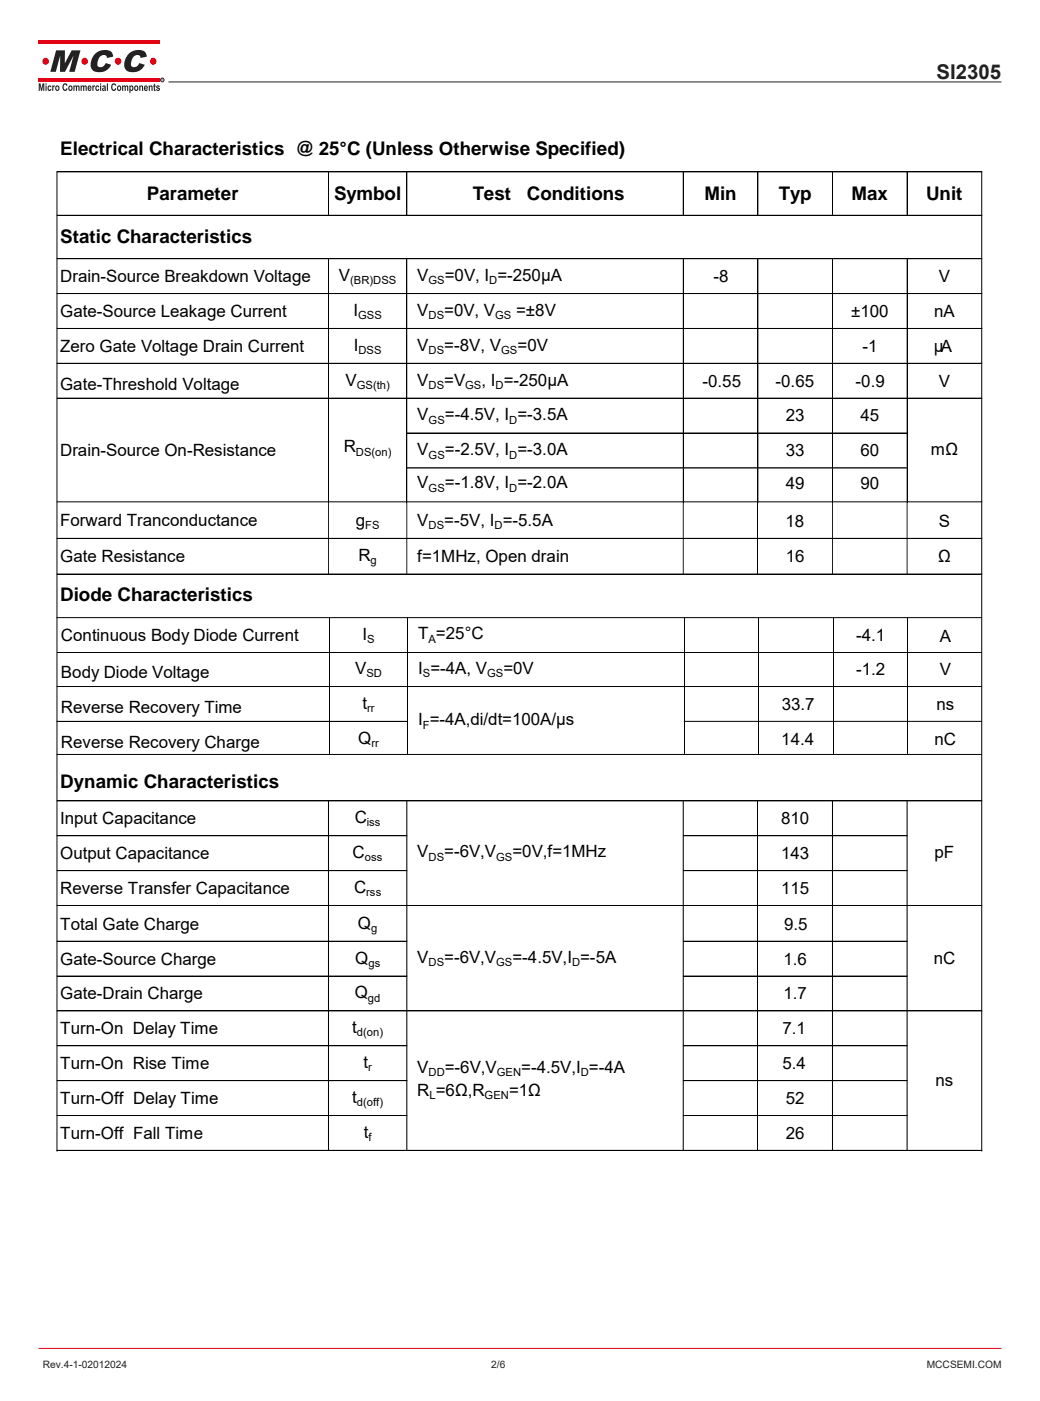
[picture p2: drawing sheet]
<svg xmlns="http://www.w3.org/2000/svg" width="216mm" height="291mm" viewBox="0 0 216 291" stroke-linecap="round" stroke-linejoin="round" font-family="sans-serif">
<g fill="#e30213">
<path d="M8 8.3h25.2v.8h-25.2z"/>
<path d="M8 16.2h25.2v.8h-25.2z"/>
</g>
<g fill="#231f20">
<path d="M8 17.3h.4l.2 1.1 .2-1.1h.4v1.6h-.2v-1.2l-.3 1.2h-.2l-.2-1.2v1.2h-.3zM9.5 17.3h.2v.3h-.2zM9.5 17.8h.2v1.1h-.2zM10 17.9l.4-.2 .3 .4h-.2l-.1-.1a.32 .32 0 0 0-.3 .3 .32 .32 0 0 0 .3 .3l.1-.2 .2 .1a.46 .46 0 0 1-.6 .3 .46 .46 0 0 1-.2-.7zM10.8 17.8h.3v.1l.1-.2 .2 .1-.1 .2-.2 .1v.8h-.3zM11.6 17.9a.51 .51 0 0 1 .8 .4 .51 .51 0 0 1-.8 .4l-.1-.4zM11.8 18.1v.5a.29 .29 0 0 0 .3-.3 .29 .29 0 0 0-.3-.2zM13.2 17.4l.5-.1 .3 .5h-.2l-.2-.2a.53 .53 0 0 0-.4 .5 .53 .53 0 0 0 .4 .5l.2-.3 .2 .1a.55 .55 0 0 1-.7 .5 .55 .55 0 0 1-.3-.8zM14.3 17.9a.51 .51 0 0 1 .8 .4 .51 .51 0 0 1-.8 .4l-.1-.4zM14.5 18.1v.5a.29 .29 0 0 0 .3-.3 .29 .29 0 0 0-.3-.2zM15.2 17.8h.3v.1l.2-.2a.27 .27 0 0 0 .3 .2 .27 .27 0 0 0 .2-.2l.3 .2v1h-.2l-.1-.9-.2 .1v.8h-.2l-.2-.9-.1 .1v.8h-.3zM16.7 17.8h.3v.1l.2-.2a.27 .27 0 0 0 .3 .2 .27 .27 0 0 0 .2-.2l.3 .2v1h-.2l-.1-.9-.2 .1v.8h-.2l-.2-.9-.1 .1v.8h-.3zM18.3 17.9a.44 .44 0 0 1 .6-.1 .44 .44 0 0 1 .1 .6h-.6l.1 .3 .5-.1a.42 .42 0 0 1-.5 .3 .42 .42 0 0 1-.3-.6zM18.5 18l-.1 .2h.4l-.1-.2zM19.2 17.8h.2v.1l.1-.2 .2 .1v.2l-.2 .1-.1 .8h-.2zM19.9 17.9l.5-.2 .2 .4h-.2l-.1-.1a.32 .32 0 0 0-.3 .3 .32 .32 0 0 0 .3 .3l.1-.2 .2 .1a.46 .46 0 0 1-.6 .3 .46 .46 0 0 1-.2-.7zM20.8 17.3h.2v.3h-.2zM20.8 17.8h.2v1.1h-.2zM21.3 17.8a.37 .37 0 0 1 .5-.1 .37 .37 0 0 1 .2 .5v.7l-.2-.1a.35 .35 0 0 1-.6-.2 .35 .35 0 0 1 .4-.4l.1-.2-.5 .1zM21.4 18.5a.2 .2 0 0 0 .4 0 .2 .2 0 0 0-.4 0zM22.2 17.3h.2v1.6h-.2zM23.4 17.4l.5-.1 .2 .5h-.2l-.2-.2a.53 .53 0 0 0-.4 .5 .53 .53 0 0 0 .4 .5l.2-.3 .2 .1a.55 .55 0 0 1-.7 .5 .55 .55 0 0 1-.3-.8zM24.4 17.9a.51 .51 0 0 1 .8 .4 .51 .51 0 0 1-.8 .4l-.1-.4zM24.6 18.1l.1 .5a.29 .29 0 0 0 .3-.3 .29 .29 0 0 0-.4-.2zM25.4 17.8h.2v.1l.2-.2a.27 .27 0 0 0 .3 .2 .27 .27 0 0 0 .3-.2l.2 .2v1h-.2l-.1-.9-.2 .1v.8h-.2l-.1-.9-.2 .1v.8h-.2zM26.9 17.8h.2v.1a.37 .37 0 0 1 .5-.1 .37 .37 0 0 1 .1 .5 .38 .38 0 0 1-.1 .5 .38 .38 0 0 1-.5-.1v.6h-.2zM27.2 18a.32 .32 0 0 0-.1 .4 .32 .32 0 0 0 .3 .2l.1-.4zM28 17.9a.51 .51 0 0 1 .7 .4 .51 .51 0 0 1-.7 .4l-.2-.4zM28.1 18.1l.1 .5a.29 .29 0 0 0 .3-.3 .29 .29 0 0 0-.4-.2zM28.9 17.8h.2v.1l.2-.1a.32 .32 0 0 1 .3 0 .32 .32 0 0 1 .1 .4v.7h-.2v-.8l-.1-.1-.2 .1v.8h-.3zM30 17.9a.44 .44 0 0 1 .6-.1 .44 .44 0 0 1 .1 .6h-.6l.1 .3 .5-.1a.42 .42 0 0 1-.5 .3 .42 .42 0 0 1-.3-.6zM30.2 18l-.1 .2h.4l-.1-.2zM30.9 17.8h.2v.1l.1-.1a.32 .32 0 0 1 .4 0 .32 .32 0 0 1 .1 .4v.7h-.2l-.1-.8-.1-.1-.2 .1v.8h-.2zM31.9 17.5l.3-.1v.4h.1v.2h-.1l.1 .9-.3-.1-.1-.8h-.1zM32.5 17.8l.5-.1 .2 .3-.4-.1-.1 .2a.43 .43 0 0 1 .5 .3 .43 .43 0 0 1-.4 .5l-.3-.1-.1-.2h.6l-.5-.4z"/>
<path d="M11.7 10.5h1.8v2.7l1.4-2.7h1.8l-1.2 4.4h-1.1l.9-3.4-1.8 3.4h-1v-3.4l-.9 3.4h-1.1zM19.7 11.2a2.69 2.69 0 0 1 3.5-.3l.3 .9-1.3 .2a.7 .7 0 0 0-.4-.6 .7 .7 0 0 0-.8 .2 1.98 1.98 0 0 0-.6 2.2 1.12 1.12 0 0 0 1.6-.7l1.1 .4a2.62 2.62 0 0 1-4 1 2.74 2.74 0 0 1 .6-3.3zM26.7 11.2a2.69 2.69 0 0 1 3.5-.3l.3 .9-1.3 .2a.7 .7 0 0 0-.5-.6 .7 .7 0 0 0-.7 .2 1.98 1.98 0 0 0-.6 2.2 1.12 1.12 0 0 0 1.6-.7l1.1 .4a2.62 2.62 0 0 1-4 1 2.74 2.74 0 0 1 .6-3.3z"/>
</g>
<g fill="#e30213">
<circle cx="31.8" cy="12.7" r=".7"/>
<circle cx="24.5" cy="12.7" r=".7"/>
<circle cx="17.6" cy="12.7" r=".7"/>
<circle cx="9.5" cy="12.7" r=".7"/>
</g>
<circle cx="33.7" cy="16.6" r=".38" fill="none" stroke="#231f20" stroke-width=".21"/>
<path d="M33.6 16.4h.2v.2l.1 .2-.2-.2-.1 .2zM33.6 16.4v.2l.2-.1z" fill="#231f20"/>
<path d="M35 17h173" fill="none" stroke="#231f20" stroke-width=".21"/>
<path d="M8 280.1h200" fill="none" stroke="#e30213" stroke-width=".21"/>
<g fill="none" stroke="#000" stroke-width=".21">
<path d="M68.2 35.7v9M84.5 35.7v9M141.9 35.7v9M157.4 35.7v9M172.9 35.7v9M188.4 35.7v9M11.9 44.7h192M11.9 53.7h192M68.2 53.8v65.4M84.5 53.8v65.4M141.9 53.8v65.4M157.4 53.8v65.4"/>
<path d="M172.9 53.8v65.4M188.4 53.8v65.4M11.9 61h192M11.9 68.2h192M11.9 75.5h192M11.9 82.7h192M84.5 89.9h103.9M84.5 97.2h103.8M11.9 111.8h192M11.9 119.2h192M11.9 104.2h192M11.8 135.5h192.1"/>
<path d="M11.8 128.3h192.1M68.4 128.3v28.5M84.7 128.3v28.5M142.1 128.3v28.5M157.6 128.3v28.5M173.1 128.3v28.5M188.6 128.3v28.5M11.9 149.8h72.8M11.9 156.7h192M11.9 142.6h192M142.1 149.8h61.8M11.9 173.6h72.6"/>
<path d="M11.9 166.4h192M68.2 166.4v72.5M84.5 166.4v72.5M141.9 166.4v72.5M141.9 173.6h46.5M157.4 166.4v72.5M172.9 166.4v72.5M188.4 166.4v72.5M11.9 180.8h72.6M11.9 195.5h72.6M11.9 188.1h192M141.9 180.8h46.5"/>
<path d="M141.9 195.5h46.5M11.9 202.7h72.6M11.9 217.2h72.6M11.9 210h192M141.9 202.7h46.5M141.9 217.2h46.5M11.9 224.5h72.6M11.9 231.7h72.6M11.9 238.9h192M141.9 224.5h46.5M141.9 231.7h46.5M203.9 239.1v-203.4h-192.1v203.4"/>
</g>
<text font-size="4.2" fill="#231f20" x="194.5" y="16.4">SI2305</text>
<g font-size="3.9">
<text x="12.5" y="32.3">Electrical Characteristics @ 25°C (Unless Otherwise Specified)</text>
<text x="30.5" y="41.6">Parameter</text>
<text x="69.4" y="41.6">Symbol</text>
<text x="98.2" y="41.6">Test</text>
<text x="109.4" y="41.6">Conditions</text>
<text x="146.3" y="41.6">Min</text>
<text x="161.8" y="41.6">Typ</text>
<text x="176.9" y="41.6">Max</text>
<text x="192.4" y="41.6">Unit</text>
<text x="12.5" y="50.5">Static Characteristics</text>
<text x="12.5" y="124.8">Diode Characteristics</text>
<text x="12.5" y="163.7">Dynamic Characteristics</text>
</g>
<g font-size="3.5">
<text x="12.5" y="58.6">Drain-Source Breakdown Voltage</text>
<text x="70.4" y="58.4">V</text>
<text x="86.7" y="58.4">V</text>
<text x="92.4" y="58.4">=0V, I =-250µA</text>
<text x="148.2" y="58.6">-8</text>
<text x="195" y="58.6">V</text>
<text x="12.5" y="65.8">Gate-Source Leakage Current</text>
<text x="73.4" y="65.6">I</text>
<text x="86.7" y="65.6">V</text>
<text x="92.3" y="65.6">=0V, V</text>
<text x="107.2" y="65.6">=±8V</text>
<text x="176.8" y="65.8">±100</text>
<text x="194" y="65.8">nA</text>
<text x="12.5" y="73.1">Zero Gate Voltage Drain Current</text>
<text x="73.5" y="72.9">I</text>
<text x="86.7" y="72.9">V</text>
<text x="92.3" y="72.9">=-8V, V</text>
<text x="107.5" y="72.9">=0V</text>
<text x="179.1" y="73.1">-1</text>
<text x="194" y="73.1">µA</text>
<text x="12.5" y="80.9">Gate-Threshold Voltage</text>
<text x="71.8" y="80.1">V</text>
<text x="86.7" y="80.1">V</text>
<text x="92.3" y="80.1">=V</text>
<text x="100" y="80.1">, I =-250µA</text>
<text x="145.9" y="80.3">-0.55</text>
<text x="161.1" y="80.3">-0.65</text>
<text x="177.7" y="80.3">-0.9</text>
<text x="195" y="80.3">V</text>
<text x="86.7" y="87.3">V</text>
<text x="92.4" y="87.3">=-4.5V, I =-3.5A</text>
<text x="163.2" y="87.5">23</text>
<text x="178.7" y="87.5">45</text>
<text x="12.5" y="94.7">Drain-Source On-Resistance</text>
<text x="71.4" y="93.9">R</text>
<text x="86.7" y="94.6">V</text>
<text x="92.4" y="94.6">=-2.5V, I =-3.0A</text>
<text x="163.2" y="94.8">33</text>
<text x="178.7" y="94.8">60</text>
<text x="193.3" y="94.5">mΩ</text>
<text x="86.7" y="101.4">V</text>
<text x="92.4" y="101.4">=-1.8V, I =-2.0A</text>
<text x="163.2" y="101.7">49</text>
<text x="178.7" y="101.7">90</text>
<text x="12.5" y="109.3">Forward Tranconductance</text>
<text x="73.9" y="109.2">g</text>
<text x="86.7" y="109.2">V</text>
<text x="92.3" y="109.2">=-5V, I =-5.5A</text>
<text x="163.1" y="109.4">18</text>
<text x="195" y="109.4">S</text>
<text x="12.5" y="116.7">Gate Resistance</text>
<text x="74.4" y="116.5">R</text>
<text x="86.7" y="116.7">f=1MHz, Open drain</text>
<text x="163.2" y="116.7">16</text>
<text x="194.9" y="116.7">Ω</text>
<text x="12.7" y="133.1">Continuous Body Diode Current</text>
<text x="75.3" y="132.9">I</text>
<text x="86.9" y="132.8">T =25°C</text>
<text x="177.8" y="133.1">-4.1</text>
<text x="195.2" y="133.4">A</text>
<text x="12.7" y="140.8">Body Diode Voltage</text>
<text x="73.8" y="140">V</text>
<text x="86.9" y="140">I =-4A, V</text>
<text x="104.5" y="140">=0V</text>
<text x="177.8" y="140.2">-1.2</text>
<text x="195.2" y="140.2">V</text>
<text x="12.7" y="148">Reverse Recovery Time</text>
<text x="75.3" y="147.2">t</text>
<text x="162.4" y="147.4">33.7</text>
<text x="194.5" y="147.4">ns</text>
<text x="12.7" y="155.3">Reverse Recovery Charge</text>
<text x="74.4" y="154.5">Q</text>
<text x="86.9" y="150.7">I =-4A,di/dt=100A/μs</text>
<text x="162.3" y="154.7">14.4</text>
<text x="194.1" y="154.7">nC</text>
<text x="12.5" y="171.2">Input Capacitance</text>
<text x="73.7" y="171">C</text>
<text x="162.3" y="171.2">810</text>
<text x="12.5" y="178.4">Output Capacitance</text>
<text x="73.2" y="178.2">C</text>
<text x="86.7" y="178.1">V</text>
<text x="92.3" y="178.1">=-6V,V</text>
<text x="106.4" y="178.1">=0V,f=1MHz</text>
<text x="162.3" y="178.4">143</text>
<text x="194.1" y="178.3">pF</text>
<text x="12.5" y="185.7">Reverse Transfer Capacitance</text>
<text x="73.5" y="185.5">C</text>
<text x="162.3" y="185.7">115</text>
<text x="12.5" y="193.1">Total Gate Charge</text>
<text x="74.3" y="192.9">Q</text>
<text x="162.9" y="193.1">9.5</text>
<text x="12.5" y="200.3">Gate-Source Charge</text>
<text x="73.8" y="200.1">Q</text>
<text x="86.7" y="200">V</text>
<text x="92.3" y="200">=-6V,V</text>
<text x="106.4" y="200">=-4.5V,I =-5A</text>
<text x="162.7" y="200.3">1.6</text>
<text x="193.9" y="200.2">nC</text>
<text x="12.5" y="207.6">Gate-Drain Charge</text>
<text x="73.7" y="207.4">Q</text>
<text x="162.7" y="207.6">1.7</text>
<text x="12.5" y="214.8">Turn-On Delay Time</text>
<text x="73.2" y="214.6">t</text>
<text x="162.5" y="214.8">7.1</text>
<text x="75.5" y="221.9">t</text>
<text x="12.5" y="222.1">Turn-On Rise Time</text>
<text x="86.7" y="222.9">V</text>
<text x="86.7" y="227.7">R =6Ω,R</text>
<text x="92.4" y="222.9">=-6V,V</text>
<text x="105.7" y="227.7">=1Ω</text>
<text x="108.3" y="222.9">=-4.5V,I =-4A</text>
<text x="162.5" y="222.1">5.4</text>
<text x="194.3" y="225.5">ns</text>
<text x="12.5" y="229.3">Turn-Off Delay Time</text>
<text x="73.2" y="229.1">t</text>
<text x="163.2" y="229.3">52</text>
<text x="12.5" y="236.6">Turn-Off Fall Time</text>
<text x="75.6" y="236.3">t</text>
<text x="163.2" y="236.6">26</text>
</g>
<g font-size="2.3">
<text x="72.7" y="59">(BR)DSS</text>
<text x="89" y="59">GS</text>
<text x="101.6" y="59">D</text>
<text x="74.4" y="66.3">GSS</text>
<text x="89" y="66.3">DS</text>
<text x="102.8" y="66.3">GS</text>
<text x="74.4" y="73.5">DSS</text>
<text x="89" y="73.5">DS</text>
<text x="104.1" y="73.5">GS</text>
<text x="74.1" y="80.8">GS(th)</text>
<text x="89" y="80.8">DS</text>
<text x="96.6" y="80.8">GS</text>
<text x="102.9" y="80.8">D</text>
<text x="89" y="88">GS</text>
<text x="105.8" y="88">D</text>
<text x="73.9" y="94.6">DS(on)</text>
<text x="89" y="95.3">GS</text>
<text x="105.8" y="95.3">D</text>
<text x="89" y="102.1">GS</text>
<text x="105.8" y="102.1">D</text>
<text x="75.8" y="109.9">FS</text>
<text x="89" y="109.9">DS</text>
<text x="102.7" y="109.9">D</text>
<text x="77" y="117.2">g</text>
<text x="76.3" y="133.6">S</text>
<text x="89" y="133.5">A</text>
<text x="76.1" y="140.7">SD</text>
<text x="87.8" y="140.7">S</text>
<text x="101.2" y="140.7">GS</text>
<text x="76.3" y="147.9">rr</text>
<text x="77.2" y="155.1">rr</text>
<text x="87.8" y="151.3">F</text>
<text x="76.2" y="171.7">iss</text>
<text x="75.8" y="178.9">oss</text>
<text x="89" y="178.7">DS</text>
<text x="103.1" y="178.7">GS</text>
<text x="76.1" y="186.2">rss</text>
<text x="77.1" y="193.6">g</text>
<text x="76.5" y="200.8">gs</text>
<text x="89" y="200.6">DS</text>
<text x="103.1" y="200.6">GS</text>
<text x="118.8" y="200.6">D</text>
<text x="76.4" y="208.1">gd</text>
<text x="74.1" y="215.3">d(on)</text>
<text x="76.5" y="222.5">r</text>
<text x="89" y="223.6">DD</text>
<text x="103.2" y="223.6">GEN</text>
<text x="120.6" y="223.6">D</text>
<text x="74.1" y="229.8">d(off)</text>
<text x="89.2" y="228.4">L</text>
<text x="100.6" y="228.4">GEN</text>
<text x="76.6" y="237">f</text>
</g>
<g font-size="2.1" fill="#231f20">
<text x="8.9" y="284.1">Rev.4-1-02012024</text>
<text x="102" y="284.1">2/6</text>
<text x="192.5" y="284.1">MCCSEMI.COM</text>
</g>
</svg>
